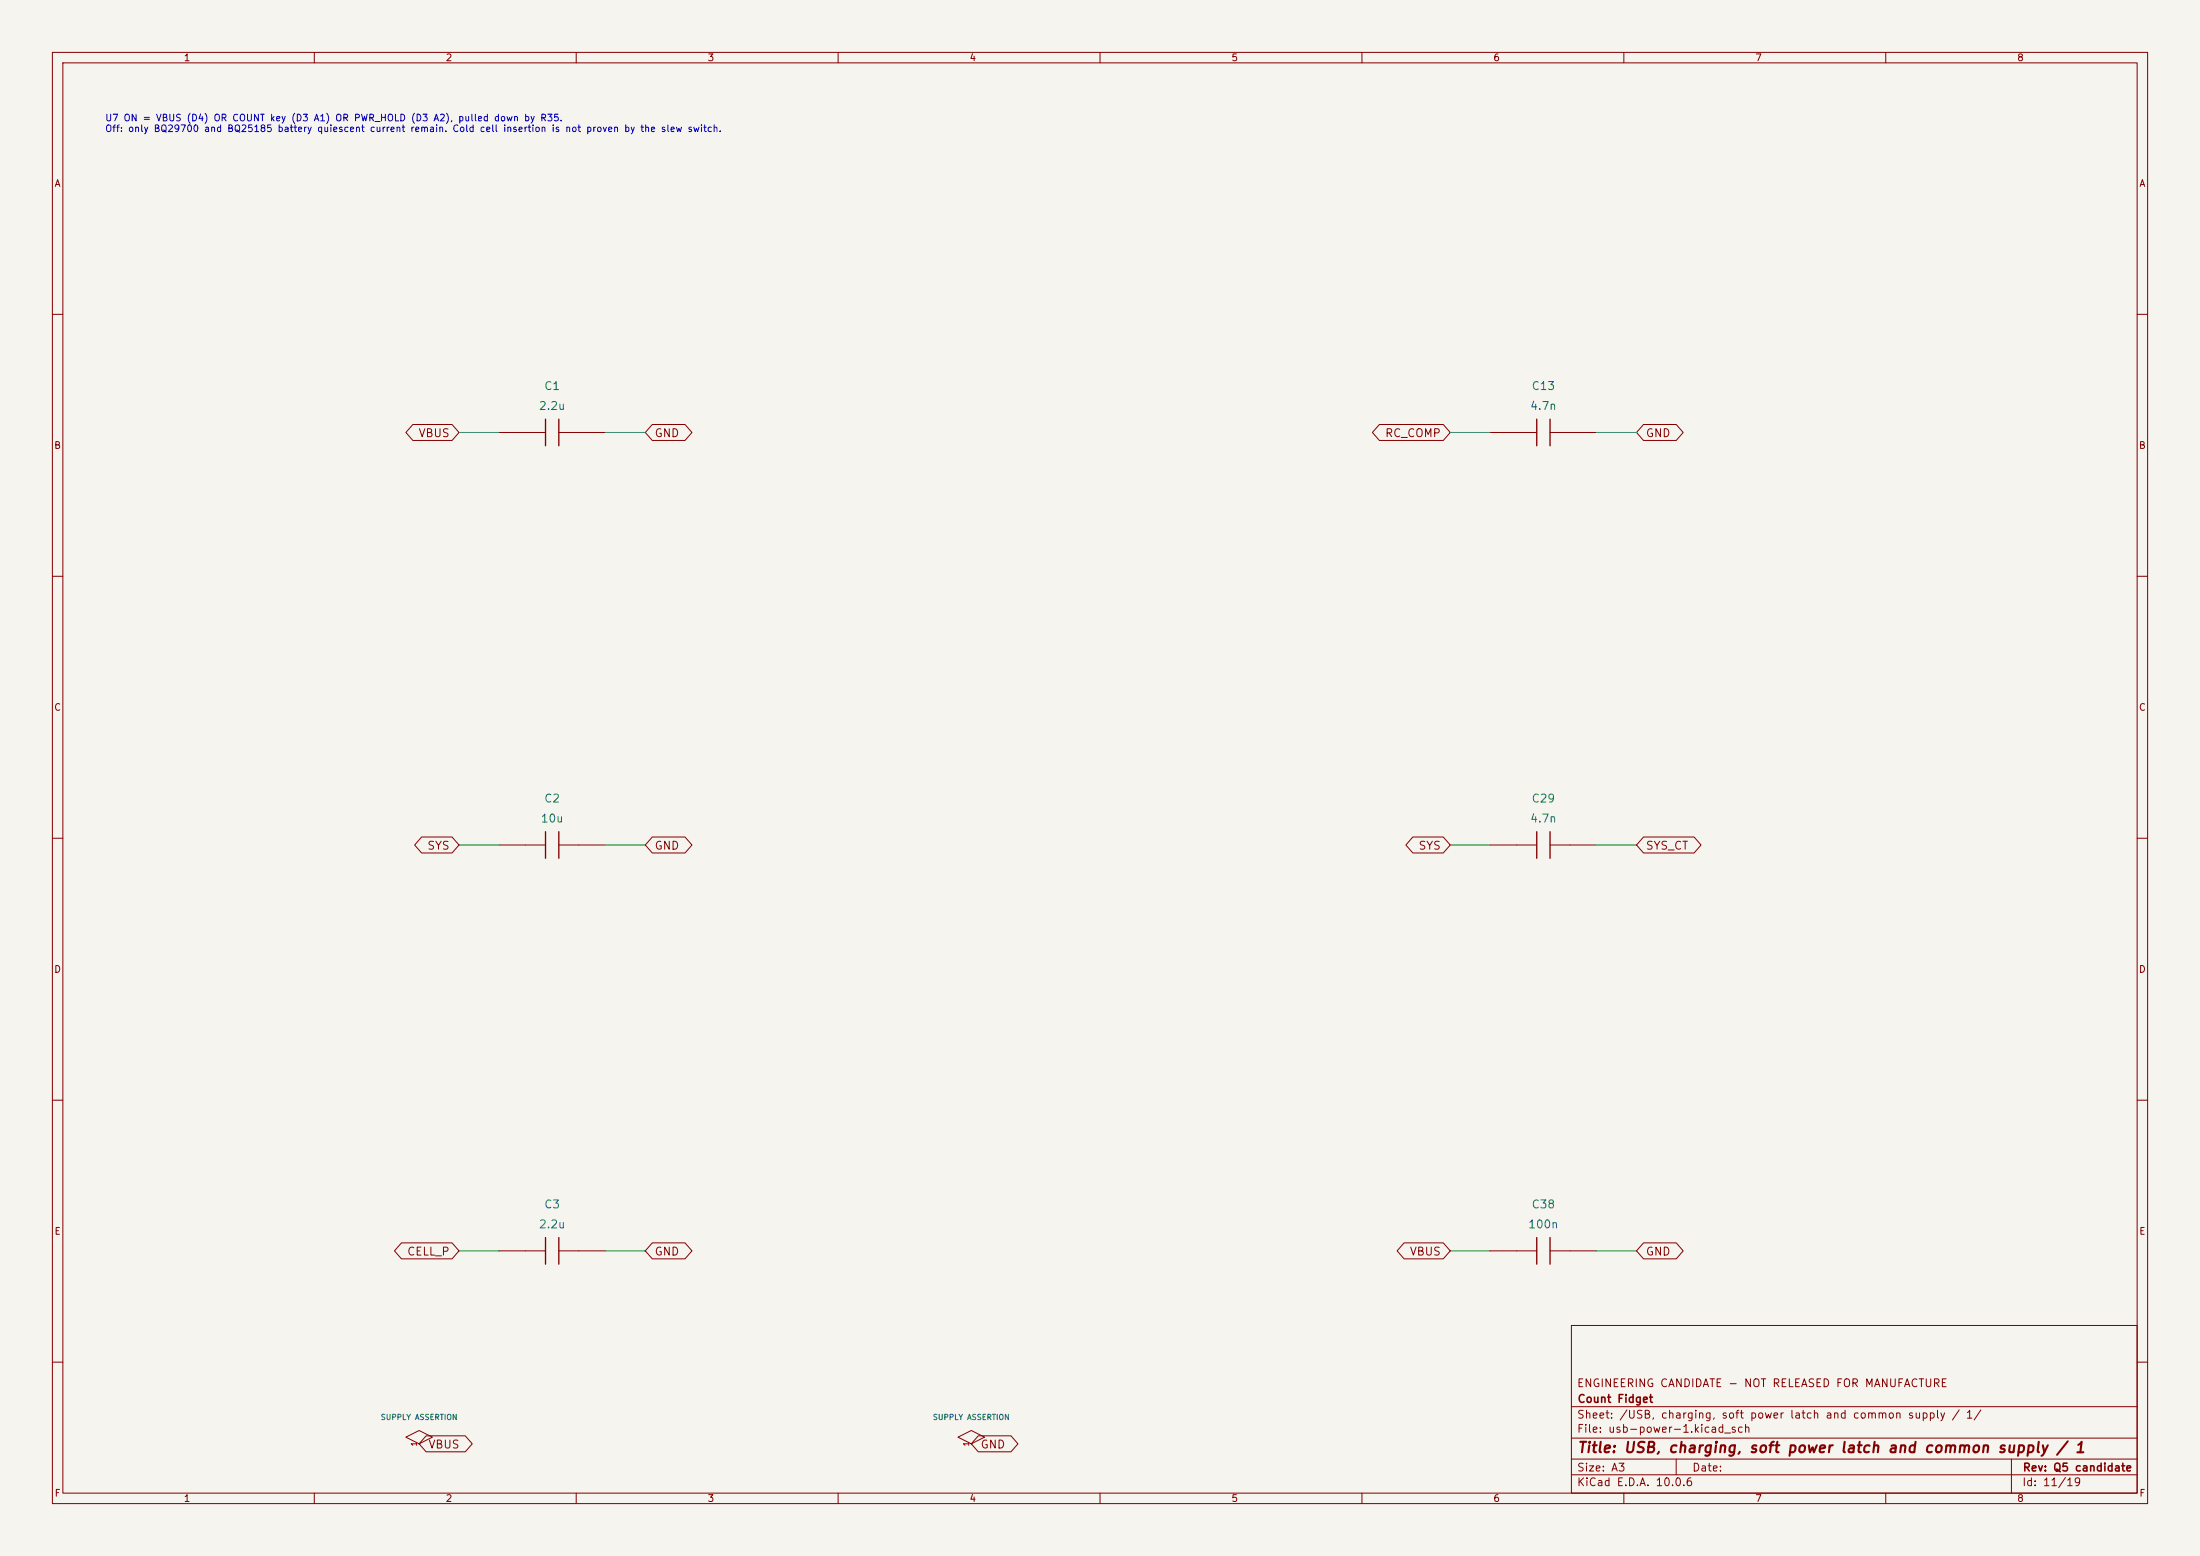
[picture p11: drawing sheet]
<svg xmlns="http://www.w3.org/2000/svg" width="420mm" height="297mm" viewBox="0 0 420 297" stroke-linecap="round" stroke-linejoin="round" font-family="sans-serif">
<path d="M0 0h420v297h-420z" fill="#f5f4ef" stroke="#f5f4ef" stroke-width=".19"/>
<g fill="none" stroke="#840000" stroke-width=".19">
<path d="M10 10h400v277h-400zM12 12h396v273h-396zM60 10v2M110 10v2M160 10v2M210 10v2M260 10v2M310 10v2M360 10v2M10 60h2M408 60h2M78.8 81h7.5l1.3 1.6-1.3 1.5h-7.5l-1.3-1.5z"/>
<path d="M95.2 82.6h8.9M106.7 82.6h8.9M124.5 81h6.3l1.3 1.6-1.3 1.5h-6.3l-1.3-1.5zM263.3 81h12.2l1.4 1.6-1.4 1.5h-12.2l-1.3-1.5zM284.5 82.6h8.9M295.9 82.6h8.9M313.8 81h6.2l1.3 1.6-1.3 1.5h-6.2l-1.4-1.5zM10 110h2M408 110h2M10 160h2M80.5 159.8h5.8l1.3 1.5-1.3 1.5h-5.8l-1.3-1.5zM124.5 159.8h6.3l1.3 1.5-1.3 1.5h-6.3l-1.3-1.5z"/>
<path d="M269.7 159.8h5.8l1.4 1.5-1.4 1.5h-5.8l-1.3-1.5zM313.8 159.8h9.6l1.3 1.5-1.3 1.5h-9.6l-1.4-1.5zM408 160h2M95.2 161.3h8.9M106.7 161.3h8.9M284.5 161.3h8.9M295.9 161.3h8.9M10 210h2M408 210h2M76.6 237.2h9.7l1.3 1.6-1.3 1.5h-9.7l-1.3-1.5zM95.2 238.8h8.9M106.7 238.8h8.9"/>
<path d="M124.5 237.2h6.3l1.3 1.6-1.3 1.5h-6.3l-1.3-1.5zM268 237.2h7.5l1.4 1.6-1.4 1.5h-7.5l-1.3-1.5zM284.5 238.8h8.9M295.9 238.8h8.9M313.8 237.2h6.2l1.3 1.6-1.3 1.5h-6.2l-1.4-1.5zM300 253h108v32h-108zM10 260h2M77.5 274.3l2.5-1.3 2.5 1.3-2.5 1.3zM80 275.6h.1M81.3 274.1h7.5l1.4 1.5-1.4 1.5h-7.5l-1.3-1.5zM182.9 274.3l2.5-1.3 2.6 1.3-2.6 1.3zM185.4 275.6h.1"/>
<path d="M186.8 274.1h6.2l1.3 1.5-1.3 1.5h-6.2l-1.4-1.5zM300 278.5h108M300 274.5h108M300 268.5h108M320 278.5v3M384 278.5v6.5M408 260h2M60 285v2M110 285v2M160 285v2M210 285v2M260 285v2"/>
<path d="M300 281.5h108M310 285v2M360 285v2"/>
</g>
<path d="M104.1 80v5.1M106.7 80v5.1M293.4 80v5.1M295.9 80v5.1M104.1 158.8v5M106.7 158.8v5M293.4 158.8v5M295.9 158.8v5M104.1 236.2v5.1M106.7 236.2v5.1M293.4 236.2v5.1M295.9 236.2v5.1" fill="none" stroke="#840000" stroke-width=".25"/>
<path d="M87.6 82.6h7.6M115.6 82.6h7.6M276.9 82.6h7.6M304.8 82.6h7.6M87.6 161.3h7.6M115.6 161.3h7.6M276.9 161.3h7.6M304.8 161.3h7.6M87.6 238.8h7.6M115.6 238.8h7.6M276.9 238.8h7.6M304.8 238.8h7.6" fill="none" stroke="#009600" stroke-width=".19"/>
<text font-size="2" fill="#840000" x="301" y="277.8">Title: USB, charging, soft power latch and common supply / 1</text>
<g font-size="1.5" fill="#006464">
<text x="103.8" y="74.8">C1</text>
<text x="292.3" y="74.8">C13</text>
<text x="102.8" y="78.6">2.2u</text>
<text x="292" y="78.6">4.7n</text>
<text x="103.8" y="153.6">C2</text>
<text x="292.3" y="153.6">C29</text>
<text x="103.1" y="157.4">10u</text>
<text x="292" y="157.4">4.7n</text>
<text x="103.8" y="231">C3</text>
<text x="292.3" y="231">C38</text>
<text x="102.8" y="234.8">2.2u</text>
<text x="291.6" y="234.8">100n</text>
</g>
<g font-size="1.5" fill="#840000">
<text x="79.8" y="83.8">VBUS</text>
<text x="124.9" y="83.8">GND</text>
<text x="264.3" y="83.8">RC_COMP</text>
<text x="314.1" y="83.8">GND</text>
<text x="81.5" y="162.6">SYS</text>
<text x="124.9" y="162.6">GND</text>
<text x="270.7" y="162.6">SYS</text>
<text x="314.1" y="162.6">SYS_CT</text>
<text x="77.6" y="240">CELL_P</text>
<text x="124.9" y="240">GND</text>
<text x="269" y="240">VBUS</text>
<text x="314.1" y="240">GND</text>
<text x="300.9" y="265.1">ENGINEERING CANDIDATE - NOT RELEASED FOR MANUFACTURE</text>
<text x="301" y="268.1">Count Fidget</text>
<text x="300.9" y="273.8">File: usb-power-1.kicad_sch</text>
<text x="300.9" y="271.1">Sheet: /USB, charging, soft power latch and common supply / 1/</text>
<text x="81.7" y="276.9">VBUS</text>
<text x="187.1" y="276.9">GND</text>
<text x="300.9" y="281.2">Size: A3</text>
<text x="322.9" y="281.2">Date:</text>
<text x="386" y="281.2">Rev: Q5 candidate</text>
<text x="300.9" y="284">KiCad E.D.A. 10.0.6</text>
<text x="385.9" y="284">Id: 11/19</text>
</g>
<g font-size="1.3" fill="#840000">
<text x="35" y="12">1</text>
<text x="85" y="12">2</text>
<text x="135" y="12">3</text>
<text x="185" y="12">4</text>
<text x="235" y="12">5</text>
<text x="285" y="12">6</text>
<text x="335" y="12">7</text>
<text x="385" y="12">8</text>
<text x="10.3" y="36">A</text>
<text x="408.3" y="36">A</text>
<text x="10.2" y="86">B</text>
<text x="408.2" y="86">B</text>
<text x="10.2" y="136">C</text>
<text x="408.2" y="136">C</text>
<text x="10.2" y="186">D</text>
<text x="408.2" y="186">D</text>
<text x="10.3" y="236">E</text>
<text x="408.3" y="236">E</text>
<text x="10.3" y="286">F</text>
<text x="35" y="287">1</text>
<text x="85" y="287">2</text>
<text x="135" y="287">3</text>
<text x="185" y="287">4</text>
<text x="235" y="287">5</text>
<text x="285" y="287">6</text>
<text x="335" y="287">7</text>
<text x="385" y="287">8</text>
<text x="408.3" y="286">F</text>
</g>
<g font-size="1.3" fill="#0000c2">
<text x="20" y="23.5">U7 ON = VBUS (D4) OR COUNT key (D3 A1) OR PWR_HOLD (D3 A2), pulled down by R35.</text>
<text x="20" y="25.5">Off: only BQ29700 and BQ25185 battery quiescent current remain. Cold cell insertion is not proven by the slew switch.</text>
</g>
<g font-size="1" fill="#006464">
<text x="72.6" y="271.3">SUPPLY ASSERTION</text>
<text x="178" y="271.3">SUPPLY ASSERTION</text>
</g>
<g font-size="1" fill="#a90000">
<text x="79.8" y="276.2" transform="rotate(-90 79.8 276.2)">1</text>
<text x="185.2" y="276.2" transform="rotate(-90 185.2 276.2)">1</text>
</g>
</svg>
